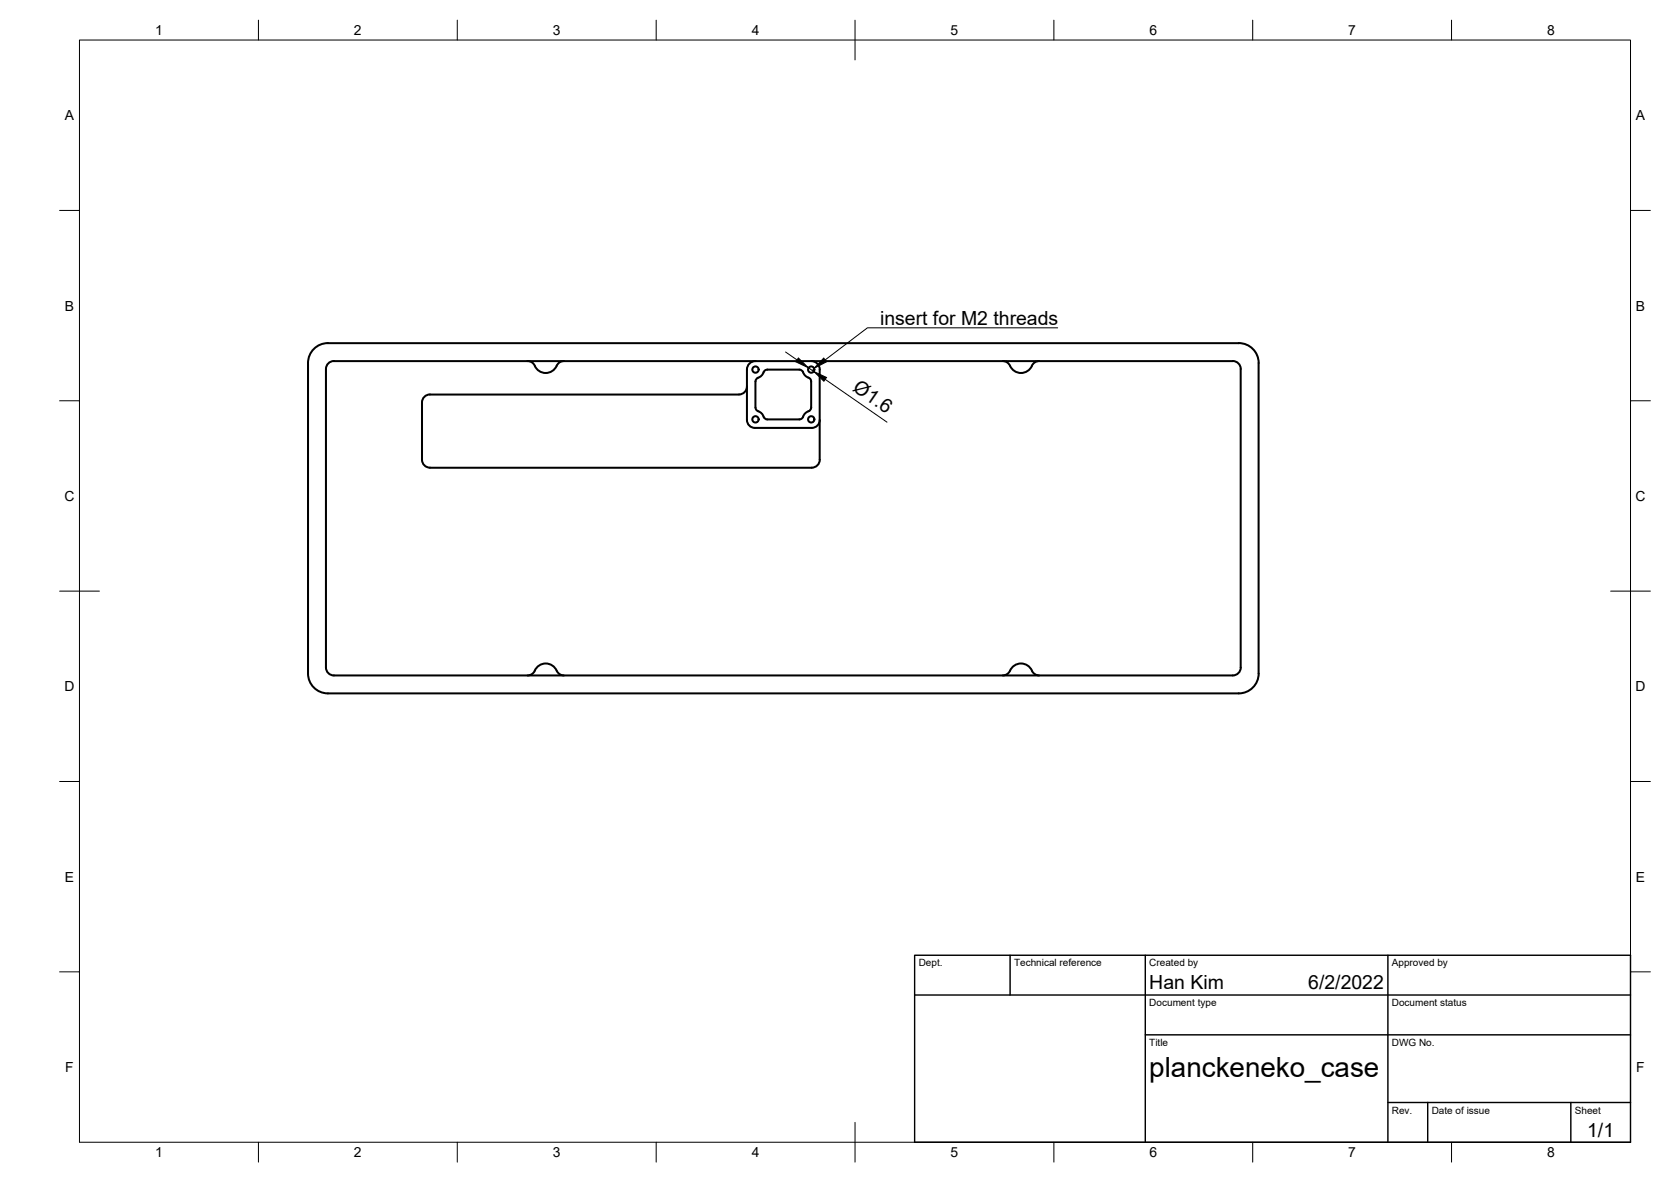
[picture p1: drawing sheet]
<svg xmlns="http://www.w3.org/2000/svg" width="420mm" height="297mm" viewBox="0 0 420 297" stroke-linecap="round" stroke-linejoin="round" font-family="sans-serif">
<!-- layer: Visible -->
<g fill="none" stroke="#000" stroke-width=".51">
<path d="M83.9 90.7h226.1M84 90.7a2 2 0 0 0-2 2v75.1M132.6 90.7a2 2 0 0 1 1.9 1.2M134.5 91.9a3 3 0 0 0 2.7 1.8 3 3 0 0 0 2.8-1.8M141.8 90.7a2 2 0 0 0-1.8 1.2M187.8 92.9v12.6a2 2 0 0 0 2 2M190 90.7a2.15 2.15 0 0 0-2.2 2.2M192 93.6a1.01 1.01 0 0 1 .9-.7h8.1a1.01 1.01 0 0 1 .9 .7M192 93.6l-.7 .9-1.1 .8-.3 .6 .1 6.5 .2 .6a4 4 0 0 1 2.2 2.2l.5 .2h8.1a1.01 1.01 0 0 0 .9-.7M201.9 93.6l.4 .6 1 .7a1.01 1.01 0 0 1 .7 1l-.1 6.8-.3 .5-1.3 .8-.4 .7M204 90.7a2.15 2.15 0 0 1 2.1 2.2M206.1 92.9v22.6a2 2 0 0 1-2 2h-96a2.04 2.04 0 0 1-2-2v-14.4a2 2 0 0 1 2-2l77.7 .1a2.04 2.04 0 0 0 2-2.1"/>
<path d="M252.1 90.7a2 2 0 0 1 1.9 1.2M254 91.9a3 3 0 0 0 2.7 1.8 3 3 0 0 0 2.8-1.8M261.3 90.7a2 2 0 0 0-1.8 1.2M310 90.7a2 2 0 0 1 2 2v75.1M316.5 91.2v78.1M316.5 91.2a5 5 0 0 0-5-5h-229.1a5 5 0 0 0-5 5v78.1M206.1 105.5a2 2 0 0 1-2 2h-14.3M77.4 169.2a5 5 0 0 0 5 5.1h229.1a5 5 0 0 0 5-5.1M82 167.7a2 2 0 0 0 2 2M140 168.5a3.1 3.1 0 0 0-3-1.8 3.1 3.1 0 0 0-2.8 2.2 2 2 0 0 1-1.6 .8M140 168.5a2 2 0 0 0 1.8 1.2M252.1 169.7a2.34 2.34 0 0 0 2.2-1.7 3.1 3.1 0 0 1 3-1.2 3.1 3.1 0 0 1 2.4 2.1 2 2 0 0 0 1.6 .8"/>
<path d="M312 167.7a2 2 0 0 1-2 2h-226.1"/>
<circle cx="190" cy="92.9" r=".79"/>
<circle cx="204" cy="92.9" r=".79"/>
<circle cx="190" cy="105.4" r=".79"/>
<circle cx="204" cy="105.4" r=".79"/>
</g>
<!-- layer: Border -->
<g fill="none" stroke="#000" stroke-width=".25">
<path d="M20 10.1h390v276.9h-390zM65 5.1v5M115 5.1v5M165 5.1v5M215 5.1v10M265 5.1v5M315 5.1v5M365 5.1v5M15 52.9h5M410 52.9h5M15 100.7h5M410 100.7h5"/>
<path d="M15 148.6h10M405 148.6h10M15 196.4h5M410 196.4h5M15 244.2h5M410 244.2h5M65 287v5M115 287v5M165 287v5M215 282.1v9.9M265 287v5M315 287v5"/>
<path d="M365 287v5"/>
</g>
<!-- layer: TitleBlock -->
<path d="M230 240.1h180v46.9h-180zM230 250h180M254 240.1v9.9M288 240.1v46.9M349 240.1v46.9M288 260.1h122M349 277.1h61M359 277.1v9.9M395 277.1v9.9" fill="none" stroke="#000" stroke-width=".36"/>
<!-- layer: Dimensions -->
<path d="M197.5 88.5l2.9 2M203.3 92.4l1.3 1M207.5 95.3l15.5 10.8" fill="none" stroke="#000" stroke-width=".25"/>
<path d="M200.7 90l2.6 2.4-3.2-1.5zM204.6 93.4l3.2 1.5-.6 .9z" fill="#000" stroke="#000" stroke-width=".25"/>
<!-- layer: Annotations -->
<path d="M207.1 90l.7 .9-3.1 1.7z" fill="#000" stroke="#000" stroke-width=".25"/>
<path d="M265.9 82.4h-47.8l-10.6 8.1" fill="none" stroke="#000" stroke-width=".25"/>
<text font-size="7" x="289" y="270.6">planckeneko_case</text>
<g font-size="4.9">
<text x="221.3" y="81.7">insert for M2 threads</text>
<text x="214.2" y="98.1" transform="rotate(35 214.2 98.1)">Ø1.6</text>
<text x="289" y="248.5">Han Kim</text>
<text x="329" y="248.5">6/2/2022</text>
<text x="399.1" y="285.7">1/1</text>
</g>
<g font-size="3.5">
<text x="39" y="8.8">1</text>
<text x="89" y="8.8">2</text>
<text x="139" y="8.8">3</text>
<text x="189" y="8.8">4</text>
<text x="239" y="8.8">5</text>
<text x="289" y="8.8">6</text>
<text x="339" y="8.8">7</text>
<text x="389" y="8.8">8</text>
<text x="16.3" y="30.2">A</text>
<text x="411.3" y="30.2">A</text>
<text x="16.3" y="78">B</text>
<text x="411.3" y="78">B</text>
<text x="16.2" y="125.9">C</text>
<text x="411.2" y="125.9">C</text>
<text x="16.2" y="173.7">D</text>
<text x="411.2" y="173.7">D</text>
<text x="16.3" y="221.6">E</text>
<text x="411.3" y="221.6">E</text>
<text x="16.4" y="269.4">F</text>
<text x="411.4" y="269.4">F</text>
<text x="39" y="290.8">1</text>
<text x="89" y="290.8">2</text>
<text x="139" y="290.8">3</text>
<text x="189" y="290.8">4</text>
<text x="239" y="290.8">5</text>
<text x="289" y="290.8">6</text>
<text x="339" y="290.8">7</text>
<text x="389" y="290.8">8</text>
</g>
<g font-size="2.5">
<text x="231" y="242.9">Dept.</text>
<text x="255" y="242.9">Technical reference</text>
<text x="289" y="242.9">Created by</text>
<text x="350" y="242.9">Approved by</text>
<text x="289" y="252.8">Document type</text>
<text x="350" y="252.8">Document status</text>
<text x="289" y="262.9">Title</text>
<text x="350" y="262.9">DWG No.</text>
<text x="350" y="279.9">Rev.</text>
<text x="360" y="279.9">Date of issue</text>
<text x="396" y="279.9">Sheet</text>
</g>
</svg>
